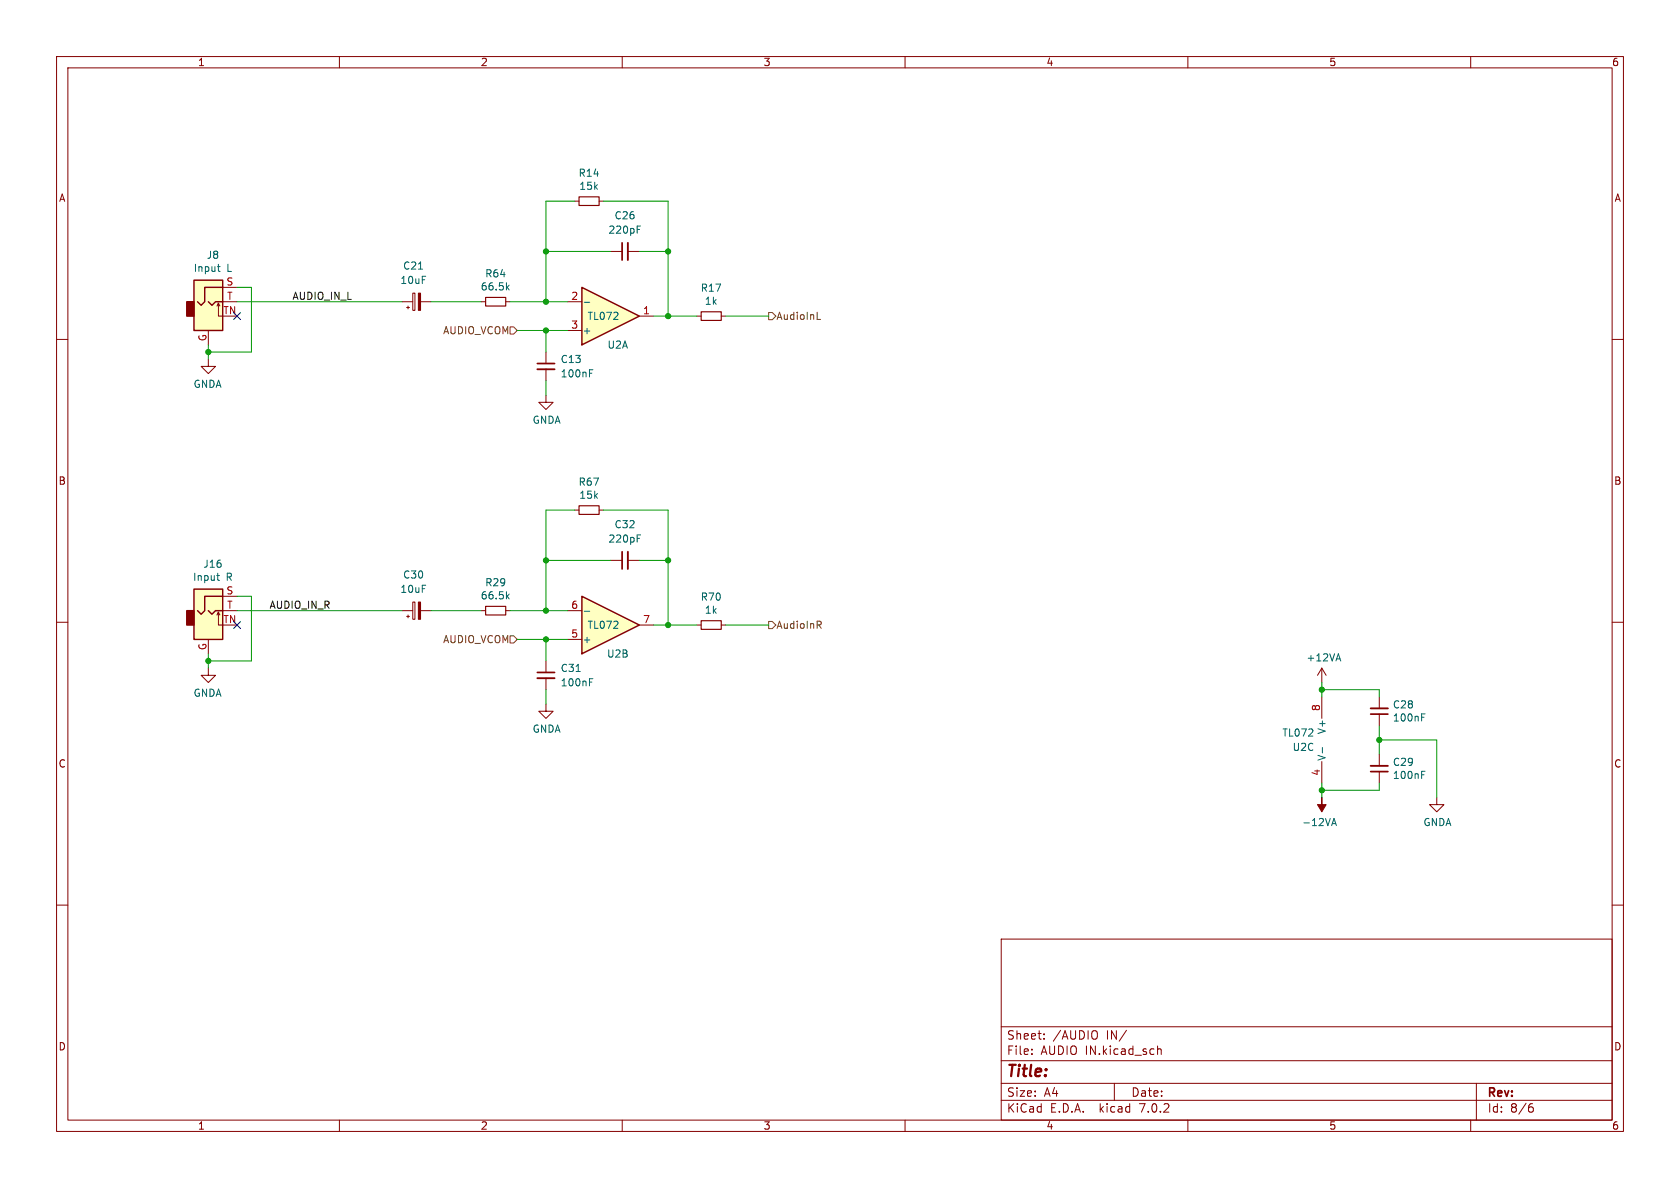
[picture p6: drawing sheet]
<svg xmlns="http://www.w3.org/2000/svg" width="297mm" height="210mm" viewBox="0 0 297 210" stroke-linecap="round" stroke-linejoin="round" font-family="sans-serif">
<g fill="none" stroke="#840000" stroke-width=".18">
<path d="M10 10h277v190h-277zM12 12h273v186h-273zM60 10v2M110 10v2M160 10v2M210 10v2M260 10v2M10 60h2M285 60h2M96.5 69.9v1.2h1.3l-1.3 1.3-1.3-1.3h1.3M10 110h2M285 110h2"/>
<path d="M10 160h2M285 160h2M177 166h108v32h-108zM60 198v2M110 198v2M160 198v2M177 194.5h108M177 191.5h108M177 187.5h108M177 181.5h108M182.4 186.3v.1M182.4 185.5v.1"/>
<path d="M184.6 183.6v.1M184.6 182.8v.1M193.9 182.4v1.1M197 191.5v3M199.1 182.1l-1.2 2M204.6 184.9v1.5M204.6 185.5l.3-.1 .3 .1 .1 .9M210 198v2M260 198v2M261 191.5v6.5M270.5 195.7h.4l.2 .3-.1 .5-.5 .1M270.9 195.1l-.4 .1"/>
</g>
<path d="M102.9 105.4l10.1 5.1-10.1 5.1z" fill="#ffffc2"/>
<path d="M102.9 105.4l10.1 5.1-10.1 5.1z" fill="none" stroke="#840000" stroke-width=".25"/>
<path d="M101.6 35.6h.8M105.9 35.6h.8M107.9 44.5h2.1M111 44.5h2M100.3 113h2.6M100.3 108h2.6M113 110.5h2.6M96.5 124.5v1.2h1.3l-1.3 1.3-1.3-1.3h1.3" fill="none" stroke="#840000" stroke-width=".18"/>
<path d="M112.6 40h.6M103.3 108.1h1" fill="none" stroke="#006464" stroke-width=".18"/>
<path d="M102.4 34.8h3.5v1.5h-3.5z" fill="none" stroke="#840000" stroke-width=".2"/>
<path d="M111 42.9v3.1" fill="none" stroke="#840000" stroke-width=".33"/>
<path d="M110 42.9v3.1" fill="none" stroke="#840000" stroke-width=".3"/>
<path d="M102.9 50.8l10.1 5.1-10.1 5.1z" fill="#ffffc2"/>
<path d="M34.3 49.5h5.1v8.9h-5.1zM36.8 53.3l.7 .7 .6-.7h1.3M39.4 50.8h-3.2v2.5l-.6 .7-.7-.7M102.9 50.8l10.1 5.1-10.1 5.1zM34.3 104.1h5.1v8.9h-5.1zM36.8 108l.7 .6 .6-.6h1.3M39.4 105.4h-3.2v2.6l-.6 .6-.7-.6" fill="none" stroke="#840000" stroke-width=".25"/>
<g fill="none" stroke="#840000" stroke-width=".18">
<path d="M36.8 58.4v2.6M38.4 54.1l.2-.5v2.3h.8M38.6 53.6l.3 .5M39.4 53.3h2.5M39.4 50.8h2.5M71.1 53.3h1.9M71.9 54.4h.5M72.1 54.1v.5M73 51.8h.4v3.1h-.4zM74.3 53.3h1.9M85.1 53.3h.8M89.4 53.3h.8"/>
<path d="M100.3 53.3h2.6M100.3 58.4h2.6M113 55.9h2.6M123.2 55.9h.8M127.5 55.9h.8M36.8 63.5v1.3h-1.2l1.2 1.2 1.3-1.2h-1.3M96.5 62.2v2.1M96.5 65.3v2M101.6 90.2h.8M105.9 90.2h.8M107.9 99.1h2.1M111 99.1h2"/>
<path d="M36.8 118.1v1.3h-1.2l1.2 1.3 1.3-1.3h-1.3M36.8 113v2.6M38.4 108.7l.2-.5v2.3h.8M38.6 108.2l.3 .5M39.4 105.4h2.5M39.4 108h2.5M71.1 108h1.9M71.9 109h.5M72.1 108.7v.5M73 106.4h.4v3.1h-.4zM74.3 108h1.9M85.1 108h.8"/>
<path d="M89.4 108h.8M96.5 116.8v2.1M96.5 119.9v2M123.2 110.5h.8M127.5 110.5h.8M233.7 118.1l-.8 1.3M233.7 118.1v2.6M233.7 118.1l.7 1.3M233.7 123.2v3.8M233.7 134.6v3.8M243.8 123.2v2M243.8 126.2v2.1"/>
<path d="M243.8 133.4v2M243.8 136.4v2M254 141v1.2h1.3l-1.3 1.3-1.3-1.3h1.3"/>
</g>
<g fill="none" stroke="#006464" stroke-width=".18">
<path d="M38.4 47.1h.5M38.7 47.9l.2 .1M89.7 50.8l.3 .5M90 50.4l-.5 .5M103.3 53.4h1M104.2 65.4h.6M112.6 94.6h.6M38.3 101.7h.5M38.5 102.5l.3 .1M89.7 105.4l.3 .5M90 105l-.5 .5M104.2 120h.6"/>
<path d="M236.3 116.5h.6M236.6 115.6l.4 1.2M233.8 132.1v1M251.3 126.2h.6M251.3 136.4h.6M235.4 146l.4-1.3 .5 1.3M235.5 145.6h.6"/>
</g>
<path d="M85.9 52.6h3.5v1.5h-3.5zM124 55.1h3.5v1.5h-3.5zM102.4 89.4h3.5v1.5h-3.5zM85.9 107.2h3.5v1.5h-3.5zM124 109.7h3.5v1.6h-3.5z" fill="none" stroke="#840000" stroke-width=".2"/>
<path d="M95 65.3h3M111 97.5v3.1M95 119.9h3M242.3 125.2h3.1M242.3 135.4h3.1" fill="none" stroke="#840000" stroke-width=".33"/>
<path d="M95 64.3h3M110 97.5v3.1M95 118.9h3M242.3 126.2h3.1M242.3 136.4h3.1" fill="none" stroke="#840000" stroke-width=".3"/>
<g fill="#840000" stroke="#840000" stroke-width=".18">
<path d="M233.7 141v1.2h.7l-.7 1.3-.8-1.3h.8z"/>
<path d="M74 51.8h.3v3.1h-.3z"/>
<path d="M74 106.4h.3v3.1h-.3z"/>
</g>
<g fill="#ffffc2" stroke="#ffffc2" stroke-width=".18">
<path d="M34.3 104.1h5.1v8.9h-5.1z"/>
<path d="M34.3 49.5h5.1v8.9h-5.1z"/>
</g>
<g fill="#840000" stroke="#840000" stroke-width=".25">
<path d="M33 108h1.3v2.5h-1.3z"/>
<path d="M33 53.3h1.3v2.6h-1.3z"/>
</g>
<path d="M90.2 57.8h.6l.6 .6-.6 .7h-.6zM135.9 55.2h.6l.7 .7-.7 .6h-.6zM144.5 56.5h.6M90.2 112.4h.6l.6 .6-.6 .7h-.6zM135.9 109.9h.6l.7 .6-.7 .6h-.6zM144.8 110.5l.4 .6M145.1 109.9l.1 .1-.1 .4" fill="none" stroke="#725600" stroke-width=".18"/>
<g fill="none" stroke="#009600" stroke-width=".18">
<path d="M101.6 35.6h-5.1v17.7M106.7 35.6h11.4v20.3M41.9 50.8h2.5v11.4h-7.6M41.9 53.3h29.2M76.2 53.3h8.9M90.2 53.3h10.1M91.4 58.4h8.9M96.5 58.4v3.8M96.5 44.5h11.4M113 44.5h5.1M115.6 55.9h7.6M128.3 55.9h7.6"/>
<path d="M36.8 61v2.5M96.5 67.3v2.6M96.5 99.1h11.4M101.6 90.2h-5.1v17.8M106.7 90.2h11.4v20.3M113 99.1h5.1M36.8 115.6v2.5M41.9 108h29.2M41.9 105.4h2.5v11.4h-7.6M76.2 108h8.9M90.2 108h10.1M91.4 113h8.9"/>
<path d="M96.5 113v3.8M115.6 110.5h7.6M128.3 110.5h7.6M96.5 121.9v2.6M233.7 121.9h10.1v1.3M233.7 120.7v2.5M233.7 138.4v2.6M243.8 128.3v5.1M243.8 138.4v1.3h-10.1M243.8 130.8h10.2v10.2"/>
</g>
<path d="M41.3 55.3l1.2 1.2M42.5 55.3l-1.2 1.2M41.3 109.9l1.2 1.2M42.5 109.9l-1.2 1.2" fill="none" stroke="#000084" stroke-width=".18"/>
<g fill="#009600" stroke="#009600" stroke-width=".18">
<circle cx="118.1" cy="44.5" r=".46"/>
<circle cx="96.5" cy="44.5" r=".46"/>
<circle cx="118.1" cy="55.9" r=".46"/>
<circle cx="96.5" cy="113" r=".46"/>
<circle cx="96.5" cy="99.1" r=".46"/>
<circle cx="96.5" cy="108" r=".46"/>
<circle cx="118.1" cy="110.5" r=".46"/>
<circle cx="243.8" cy="130.8" r=".46"/>
<circle cx="118.1" cy="99.1" r=".46"/>
<circle cx="233.7" cy="139.7" r=".46"/>
<circle cx="233.7" cy="121.9" r=".46"/>
<circle cx="36.8" cy="116.8" r=".46"/>
<circle cx="36.8" cy="62.2" r=".46"/>
<circle cx="96.5" cy="53.3" r=".46"/>
<circle cx="96.5" cy="58.4" r=".46"/>
</g>
<text font-size="2.8" fill="#840000" x="178" y="190.8">Title:</text>
<g font-size="2.1" fill="#840000">
<text x="178" y="183.9">Sheet:</text>
<text x="186.2" y="183.9">/AUDIO</text>
<text x="195.6" y="183.9">IN/</text>
<text x="178" y="186.6">File:</text>
<text x="184" y="186.6">AUDIO IN.kicad_sch</text>
<text x="178" y="196.8">KiCad</text>
<text x="178" y="194">Size:</text>
<text x="184.6" y="194">A4</text>
<text x="185.7" y="196.8">E.D.A.</text>
<text x="194.4" y="196.8">kicad</text>
<text x="200" y="194">Date:</text>
<text x="201.5" y="196.8">7.0.2</text>
<text x="263" y="194.2">Rev:</text>
<text x="263" y="196.8">Id:</text>
<text x="267" y="196.8">8/6</text>
</g>
<g font-size="1.8" fill="#840000">
<text x="35" y="11.8">1</text>
<text x="85" y="11.8">2</text>
<text x="135" y="11.8">3</text>
<text x="185" y="11.8">4</text>
<text x="235" y="11.8">5</text>
<text x="285" y="11.8">6</text>
<text x="10.4" y="35.8">A</text>
<text x="285.4" y="35.8">A</text>
<text x="10.3" y="85.8">B</text>
<text x="285.3" y="85.8">B</text>
<text x="10.3" y="135.8">C</text>
<text x="285.3" y="135.8">C</text>
<text x="10.3" y="185.8">D</text>
<text x="285.3" y="185.8">D</text>
<text x="35" y="199.8">1</text>
<text x="85" y="199.8">2</text>
<text x="135" y="199.8">3</text>
<text x="185" y="199.8">4</text>
<text x="235" y="199.8">5</text>
<text x="285" y="199.8">6</text>
</g>
<g font-size="1.8" fill="#006464">
<text x="102.2" y="31.4">R14</text>
<text x="102.4" y="33.7">15k</text>
<text x="107.5" y="41.5">220pF</text>
<text x="108.6" y="38.9">C26</text>
<text x="36.5" y="45.9">J8</text>
<text x="71.2" y="47.8">C21</text>
<text x="34.2" y="48.2">Input</text>
<text x="40.1" y="48.2">L</text>
<text x="70.7" y="50.4">10uF</text>
<text x="84.9" y="51.5">66.5k</text>
<text x="85.7" y="49.2">R64</text>
<text x="123.8" y="51.7">R17</text>
<text x="103" y="59.2">+</text>
<text x="103.8" y="56.7">TL072</text>
<text x="124.5" y="54">1k</text>
<text x="99.1" y="64.3">C13</text>
<text x="107.3" y="61.8">U2A</text>
<text x="34.2" y="68.7">GNDA</text>
<text x="99.1" y="66.9">100nF</text>
<text x="94.1" y="75.1">GNDA</text>
<text x="102.2" y="86">R67</text>
<text x="102.4" y="88.3">15k</text>
<text x="108.6" y="93.5">C32</text>
<text x="35.9" y="100.5">J16</text>
<text x="107.5" y="96.1">220pF</text>
<text x="34.1" y="102.8">Input</text>
<text x="39.9" y="102.8">R</text>
<text x="70.7" y="105">10uF</text>
<text x="71.2" y="102.4">C30</text>
<text x="84.9" y="106.1">66.5k</text>
<text x="85.7" y="103.8">R29</text>
<text x="123.8" y="106.3">R70</text>
<text x="103" y="113.9">+</text>
<text x="103.8" y="111.3">TL072</text>
<text x="124.5" y="108.6">1k</text>
<text x="99.1" y="118.9">C31</text>
<text x="107.3" y="116.4">U2B</text>
<text x="230.9" y="117.1">+12VA</text>
<text x="34.2" y="123.3">GNDA</text>
<text x="99.1" y="121.5">100nF</text>
<text x="246.2" y="125.4">C28</text>
<text x="94.1" y="129.7">GNDA</text>
<text x="226.7" y="130.4">TL072</text>
<text x="234.5" y="129.9" transform="rotate(-90 234.5 129.9)">V+</text>
<text x="246.2" y="127.7">100nF</text>
<text x="228.5" y="132.9">U2C</text>
<text x="234.5" y="134.5" transform="rotate(-90 234.5 134.5)">V-</text>
<text x="246.2" y="135.5">C29</text>
<text x="246.2" y="137.9">100nF</text>
<text x="230.2" y="146.2">-12VA</text>
<text x="251.6" y="146.2">GNDA</text>
</g>
<g font-size="1.8" fill="#a90000">
<text x="40" y="50.5">S</text>
<text x="40.1" y="53.1">T</text>
<text x="100.9" y="53.1">2</text>
<text x="39.4" y="55.6">TN</text>
<text x="100.9" y="58.2">3</text>
<text x="113.6" y="55.6">1</text>
<text x="36.6" y="60.4" transform="rotate(-90 36.6 60.4)">G</text>
<text x="40" y="105.2">S</text>
<text x="40.1" y="107.7">T</text>
<text x="100.9" y="107.7">6</text>
<text x="39.4" y="110.2">TN</text>
<text x="100.9" y="112.8">5</text>
<text x="113.6" y="110.2">7</text>
<text x="36.6" y="115" transform="rotate(-90 36.6 115)">G</text>
<text x="233.4" y="125.8" transform="rotate(-90 233.4 125.8)">8</text>
<text x="233.4" y="137.2" transform="rotate(-90 233.4 137.2)">4</text>
</g>
<g font-size="1.8" fill="#0f0f0f">
<text x="51.6" y="53.1">AUDIO_IN_L</text>
<text x="47.5" y="107.7">AUDIO_IN_R</text>
</g>
<g font-size="1.8" fill="#725600">
<text x="78.2" y="59.2">AUDIO_VCOM</text>
<text x="137.3" y="56.7">AudioInL</text>
<text x="78.2" y="113.9">AUDIO_VCOM</text>
<text x="137.3" y="111.3">AudioInR</text>
</g>
</svg>
